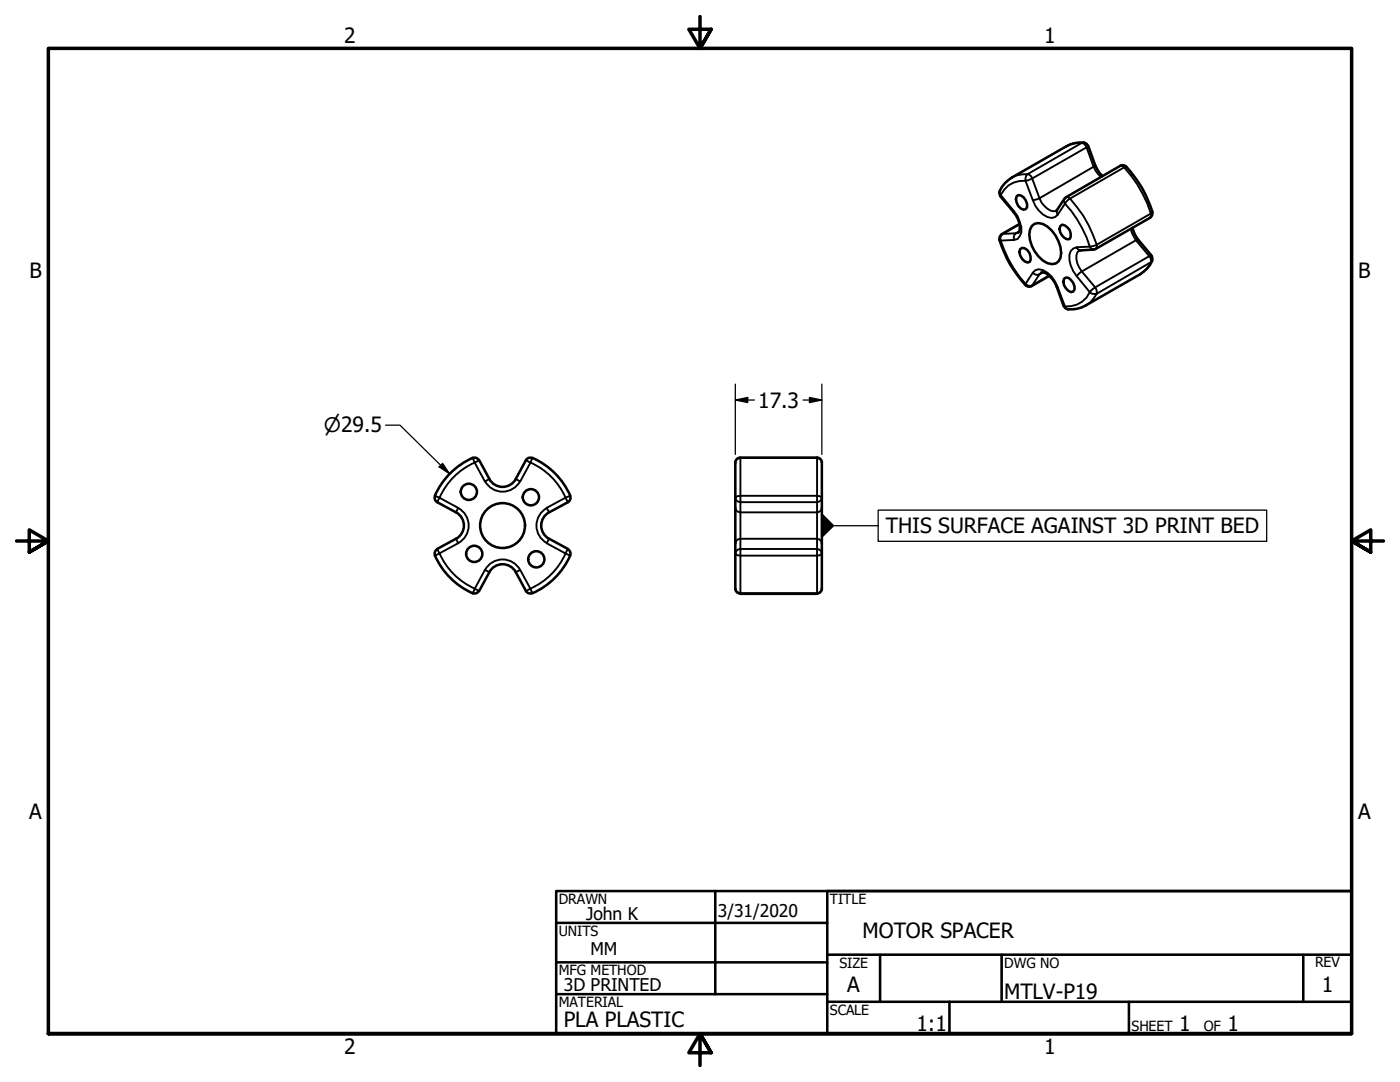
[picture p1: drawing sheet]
<svg xmlns="http://www.w3.org/2000/svg" width="279mm" height="216mm" viewBox="0 0 279 216" stroke-linecap="round" stroke-linejoin="round" font-family="sans-serif">
<!-- layer: Visible (ANSI) -->
<g fill="none" stroke="#000" stroke-width=".51">
<path d="M199.6 38.1a.98 .98 0 0 0 .1 1M199.6 39.2l2.7 3.2a4.1 4.1 0 0 1 1 3.9l-.1 .1M202.9 39.2l.3-.3a2.01 2.01 0 0 1 1.8 2.4l-.3 .4a1.52 1.52 0 0 1-1.8-1.3l-.1-.6zM212.4 39.7l-1.6 2.3M212.7 39.4l10.9-6.3a.99 .99 0 0 1 1.2 .2 22.9 22.9 0 0 1 5.2 9M212.8 39.4l-.4 .3M216.3 28.5a.98 .98 0 0 1 .8 .6M216.3 28.4a6.1 6.1 0 0 0-3.5 .8l-10.9 6.2a6.1 6.1 0 0 0-2.4 2.7M217.2 29.1l1.4 3.9a5.7 5.7 0 0 0 1.4 2.1M199.5 47.9a22 22 0 0 0 5.4 9.2l.7 .1 .3-.1 3.5-2M199.9 46.7a.98 .98 0 0 0-.4 1.2M203.5 44.7l-3.6 2"/>
<path d="M203.6 49.7l.4-.2a1.95 1.95 0 0 1 1.5 2.8 1.6 1.6 0 0 1-1.9-1.4l-.1-.6zM205.9 45.1a2.22 2.22 0 0 1 3.1 .1 6.8 6.8 0 0 1 2.6 6.2 1.78 1.78 0 0 1-2.6 1.1 6.6 6.6 0 0 1-3.5-6.7zM207.8 54.4a1.85 1.85 0 0 1 1.8 .8l1 1.3 1.7 4.6M211.6 45.1l.4-.3a1.98 1.98 0 0 1 1.5 2.9 1.86 1.86 0 0 1-2-2zM212.3 55.6l.4-.2a2.16 2.16 0 0 1 1.7 2.4l-.2 .4-.5 .1a2.26 2.26 0 0 1-1.4-2.7zM218.2 49.8l-2.8 .2M218.7 49.7l-.4 .1M226 45.5l.4 1.2 .7 1.1 2.7 3.2M229.6 43.4l-10.9 6.3M229.8 51a.98 .98 0 0 1 .1 1.1M229.9 52.1a6.1 6.1 0 0 1-2.4 2.6l-10.8 6.3a4.9 4.9 0 0 1-4 .5l-.4-.4M230 42.3a.98 .98 0 0 1-.5 1.1"/>
<path d="M86.8 98.9a.98 .98 0 0 0 .5 1.3l3.7 2a3 3 0 0 1 0 5.3l-3.8 2M94.3 91.4a.98 .98 0 0 1 1.3 .4M94.3 91.4a14.8 14.8 0 0 0-7.5 7.5M95.6 91.8l2.1 3.8M97.7 95.6a3 3 0 0 0 5.2 0M106.2 91.4a.98 .98 0 0 0-1.2 .4l-2.1 3.8M106.3 91.4a14.8 14.8 0 0 1 7.5 7.5M113.8 98.9a.98 .98 0 0 1-.5 1.3l-3.7 2M146.7 92.3v25.2M147.7 91.3a.98 .98 0 0 0-1 1M147.8 91.3h15.2a.98 .98 0 0 1 1 1M164 92.3v25.2"/>
<path d="M86.8 110.8a14.8 14.8 0 0 0 7.5 7.6M87.3 109.6a.98 .98 0 0 0-.5 1.3M95.6 117.9a.98 .98 0 0 1-1.3 .4M95.6 117.9l2.1-3.7a3 3 0 0 1 5.2 0l2.1 3.7a.98 .98 0 0 0 1.2 .4M109.6 102.2a3 3 0 0 0 0 5.3M109.6 107.5l3.7 2M113.3 109.6a.98 .98 0 0 1 .5 1.3M113.8 110.8a14.8 14.8 0 0 1-7.5 7.6M146.7 117.4a.98 .98 0 0 0 1 1M147.8 118.5h15.3M164 117.4a.98 .98 0 0 1-1 1"/>
<circle cx="93.6" cy="98.1" r="1.62"/>
<circle cx="105.9" cy="99.2" r="1.62"/>
<circle cx="94.6" cy="110.5" r="1.62"/>
<circle cx="100.3" cy="104.9" r="4.5"/>
<circle cx="107" cy="111.6" r="1.62"/>
</g>
<!-- layer: Visible Narrow (ANSI) -->
<g fill="none" stroke="#000" stroke-width=".38">
<path d="M199.6 39.2l.1-.3 2.7 3.3M201.9 35.4a5.2 5.2 0 0 1 3.5-.5l.4 .3 .2 .4M204.7 36.1a4.9 4.9 0 0 0-5 2.8l-.2-.4v-.4M204.7 36.1l1.4 3.8M206 35.6l-1.3 .5M206 35.6l1.5 4M207.5 39.6a4.1 4.1 0 0 0 2.8 2.6l.5-.2M207.5 39.6l-1.4 .3a5.1 5.1 0 0 0 3.8 3.6l.7-.2 .5-.4M212.4 39.7l-.1 .4 .2 .5-1.4 2.3M212.7 39.4l.4-.1a22.2 22.2 0 0 1 5.8 9.5v.5l-.2 .4M216.3 28.4a6.1 6.1 0 0 0-3.5 .8M216.9 29.4l-.6-.8-.4-.1-10.8 6.2-.3 .4-.1 1"/>
<path d="M216.9 29.4l1.3 3.9-10.7 6.3M216.9 29.4l-10.9 6.2M217.2 29.1l-.3 .3M218.6 33l-.4 .3 .4 .7 1.1 1.3M223.6 33.1h.4l.3 .3-10.7 6.2-1.1 1a22.3 22.3 0 0 1 5 8.6M224.8 33.3l-.5 .1a24.2 24.2 0 0 1 5.4 9.2l.3-.3M199.5 47.9l.2 .1M199.7 48a23.5 23.5 0 0 0 5 8.6v.3M200.1 46.7l-.5 .8 .1 .5M200.1 46.7h-.2M202.4 42.2a6.5 6.5 0 0 1 1.4 4.2l-.3 .7-.4 .6-.7 .2M202.4 42.2l-.1 .2"/>
<path d="M202.4 47.9l-2.7 .1M202.8 46.5l-.4 .4v1M202.8 46.5l-2.7 .2M203.2 46.4l-.4 .1M203.4 46.2l-.6 .3M203.5 44.8l-3.4 1.9M206 57l-.1 .1M206.1 54.4l-1.4 2.2 .8 .5 .5-.1M206.1 54.4l.4 .3 .5 .2 .5-.2M206.1 54.4l.5-.5a2.92 2.92 0 0 1 3.3 1.3l1.2 2.1-.2-.1M207.5 54.7l-1.5 2.3M207.8 54.4l-.3 .3"/>
<path d="M208.2 54.4l-.7 .3M209.4 55l-3.4 2M210.9 41.9v.5l.2 .5M211.1 57.3l1.4 3.9M214.9 55.1l2.6 3.2 1.1-1M215.4 50a2.23 2.23 0 0 0-.4 2.6l.9 1.6M215.6 50l-.5-.2-.2-.5a1.92 1.92 0 0 0-1.5 2.6l.3 1.1 .5 1.1 .7 1M215.9 54.2l-1 .9M215.9 54.2l2.7 3.1M217.5 49.2l.3 .5 .4 .1M217.5 49.2l-2.6 .1M225.7 45.7l.2 .7 .8 1.5 .4-.1"/>
<path d="M229.4 51.1l.3 .8v.4l-10.8 6.3-.1-.8-.2-.5M229.4 51.1l-2.7-3.2-10.8 6.3M229.4 51.1l-10.8 6.2M229.6 43.4l.1-.3v-.5l-10.8 6.2-1.4 .4M229.8 51l-.4 .1M229.9 52.1l-.8 1.2-1.6 1.4M212.3 61.1l.2 .1M212.5 61.2l.3 .4 .4 .1M216.7 61l.9-.6 1.3-1.8h-1l-.4-.3a4.9 4.9 0 0 1-5 2.9M86.8 98.9l.9 .4M87.7 99.3l3.7 2-.4 .9M87.7 99.3l-.5 .9"/>
<path d="M94.4 91.4l.3 .9M94.7 92.3a13.7 13.7 0 0 0-7 7M95.6 91.8l-.9 .5 2.1 3.8 .9-.5M96.8 96a4 4 0 0 0 7 0M105 91.8l.9 .5M105.9 92.3l-2.1 3.8-.9-.5M105.9 92.3a13.7 13.7 0 0 1 7 7l.9-.4M106.2 91.4l-.3 .9M146.7 92.3l.2-.5 .4-.3 .5-.1h15.3l.8 .4 .1 .5M146.9 99.1l.9-.2h15.3l.8 .2 .1 .2-.1 .5-.8 .4h-15.3l-.5-.1-.4-.3-.2-.5zM147.8 91.3v16.2M163.1 91.3v27.2"/>
<path d="M86.8 110.9l.9-.5a13.7 13.7 0 0 0 7 7M91 107.5l.4 .9-3.7 2-.5-.9M91.5 101.4a4 4 0 0 1 0 7M94.7 117.5l.9 .4M94.7 117.5l-.3 .9M96.8 113.7a4 4 0 0 1 7 0M97.7 114.2l-.9-.5-2.1 3.8M102.9 114.2l.9-.5 2.1 3.8-.9 .4M105.9 117.5l.3 .9M109.1 101.4a4 4 0 0 0 0 7M109.6 107.5l-.5 .9 3.7 2M112.8 110.4l1 .5"/>
<path d="M112.9 110.4a13.7 13.7 0 0 1-7 7M113.3 100.2l-.5-.9-3.7 2 .5 .9M113.3 109.5l-.5 .9M146.7 117.5l.2 .4 .4 .3 .5 .2h15.3l.8-.5 .1-.4M146.7 101.3l.2 .5 .4 .3 .5 .1h15.3l.8-.4 .1-.5M146.9 110l.4-.3 .5-.2h15.3l.8 .5 .1 .4-.5 .4-.4 .1h-15.3l-.9-.3-.2-.2zM147.8 107.5h15.3l.8 .4 .1 .5M147.8 107.5l-.5 .1-.4 .3-.2 .5M147.8 107.5v11"/>
</g>
<!-- layer: Border (ANSI) -->
<path d="M139.7 3.3v6.4l-2.2-3.9h4.4l-2.2 3.9 2.2-3.9M3.3 107.9h6.4l-3.9-2.2v4.5l3.9-2.3-3.9 2.3M276.1 107.9h-6.4l3.9-2.2v4.5l-3.9-2.3 3.9 2.3M9.7 206.2v-196.5h260v196.5h-260h260M141.9 210.1l-2.2-3.9 2.2 3.9h-4.4l2.2-3.9v6.4" fill="none" stroke="#000" stroke-width=".7"/>
<!-- layer: Title (ANSI) -->
<g fill="none" stroke="#000" stroke-width=".51">
<path d="M111 177.8h158.7v28.4h-158.7zM142.7 177.8v20.6M269.7 177.8h-104.6v28.4M111 184.1h54.1M111 192h54.1M111 198.4h54.1M165.1 190.5h104.6M165.1 199.9h104.6M175.6 190.5v9.4M189.5 199.9v6.3M199.9 190.5v9.4M225.3 199.9v6.3"/>
<path d="M260.1 190.5v9.4"/>
</g>
<!-- layer: Symbol (ANSI) -->
<path d="M164 102.4l2.6 2.5-2.6 2.5z" fill-rule="evenodd" fill="#000"/>
<path d="M166.6 104.9h8.7M175.3 101.8h77.5v6.2h-77.5z" fill="none" stroke="#000" stroke-width=".25"/>
<!-- layer: Dimension (ANSI) -->
<path d="M146.7 79.8l2.5-.5v1zM146.7 79.8h3.9M146.7 76.6v14.1M160.3 79.8h3.7M161.5 79.3l2.5 .5-2.5 .5zM164 76.6v14.1M77 84.8h2.8l9.9 9.8M88.3 92.5l1.4 2.1-2.1-1.4z" fill="none" stroke="#000" stroke-width=".25"/>
<g fill="#000">
<path d="M146.7 79.8l2.5-.5v1z" fill-rule="evenodd"/>
<path d="M88.3 92.5l1.4 2.1-2.1-1.4z" fill-rule="evenodd"/>
<path d="M161.5 79.3l2.5 .5-2.5 .5z" fill-rule="evenodd"/>
</g>
<g font-size="4.2">
<text x="68.7" y="8.6">2</text>
<text x="208.4" y="8.6">1</text>
<text x="5.9" y="55.5">B</text>
<text x="271.1" y="55.5">B</text>
<text x="151.3" y="81.3">17.3</text>
<text x="176.8" y="106.4">THIS SURFACE AGAINST 3D PRINT BED</text>
<text x="5.8" y="163.4">A</text>
<text x="271" y="163.4">A</text>
<text x="172.1" y="187.2">MOTOR SPACER</text>
<text x="169.1" y="198">A</text>
<text x="263.8" y="198">1</text>
<text x="200.4" y="199.3">MTLV-P19</text>
<text x="112.5" y="204.9">PLA PLASTIC</text>
<text x="182.9" y="205.7">1:1</text>
<text x="235.3" y="205.7">1</text>
<text x="245" y="205.7">1</text>
<text x="68.7" y="210.3">2</text>
<text x="208.4" y="210.3">1</text>
</g>
<text font-size="4" x="64.6" y="86.3">⌀29.5</text>
<g font-size="3.5">
<text x="117" y="183.6">John K</text>
<text x="143.3" y="183.1">3/31/2020</text>
<text x="117.9" y="190.6">MM</text>
<text x="112.5" y="197.7">3D PRINTED</text>
</g>
<g font-size="2.8">
<text x="111.5" y="180.3">DRAWN</text>
<text x="165.6" y="180.3">TITLE</text>
<text x="111.5" y="186.8">UNITS</text>
<text x="111.5" y="194.6">MFG METHOD</text>
<text x="167.5" y="193.1">SIZE</text>
<text x="200.4" y="193.1">DWG NO</text>
<text x="262.4" y="193">REV</text>
<text x="111.5" y="200.9">MATERIAL</text>
<text x="165.6" y="202.5">SCALE</text>
<text x="225.8" y="205.7">SHEET</text>
<text x="240.2" y="205.7">OF</text>
</g>
</svg>
